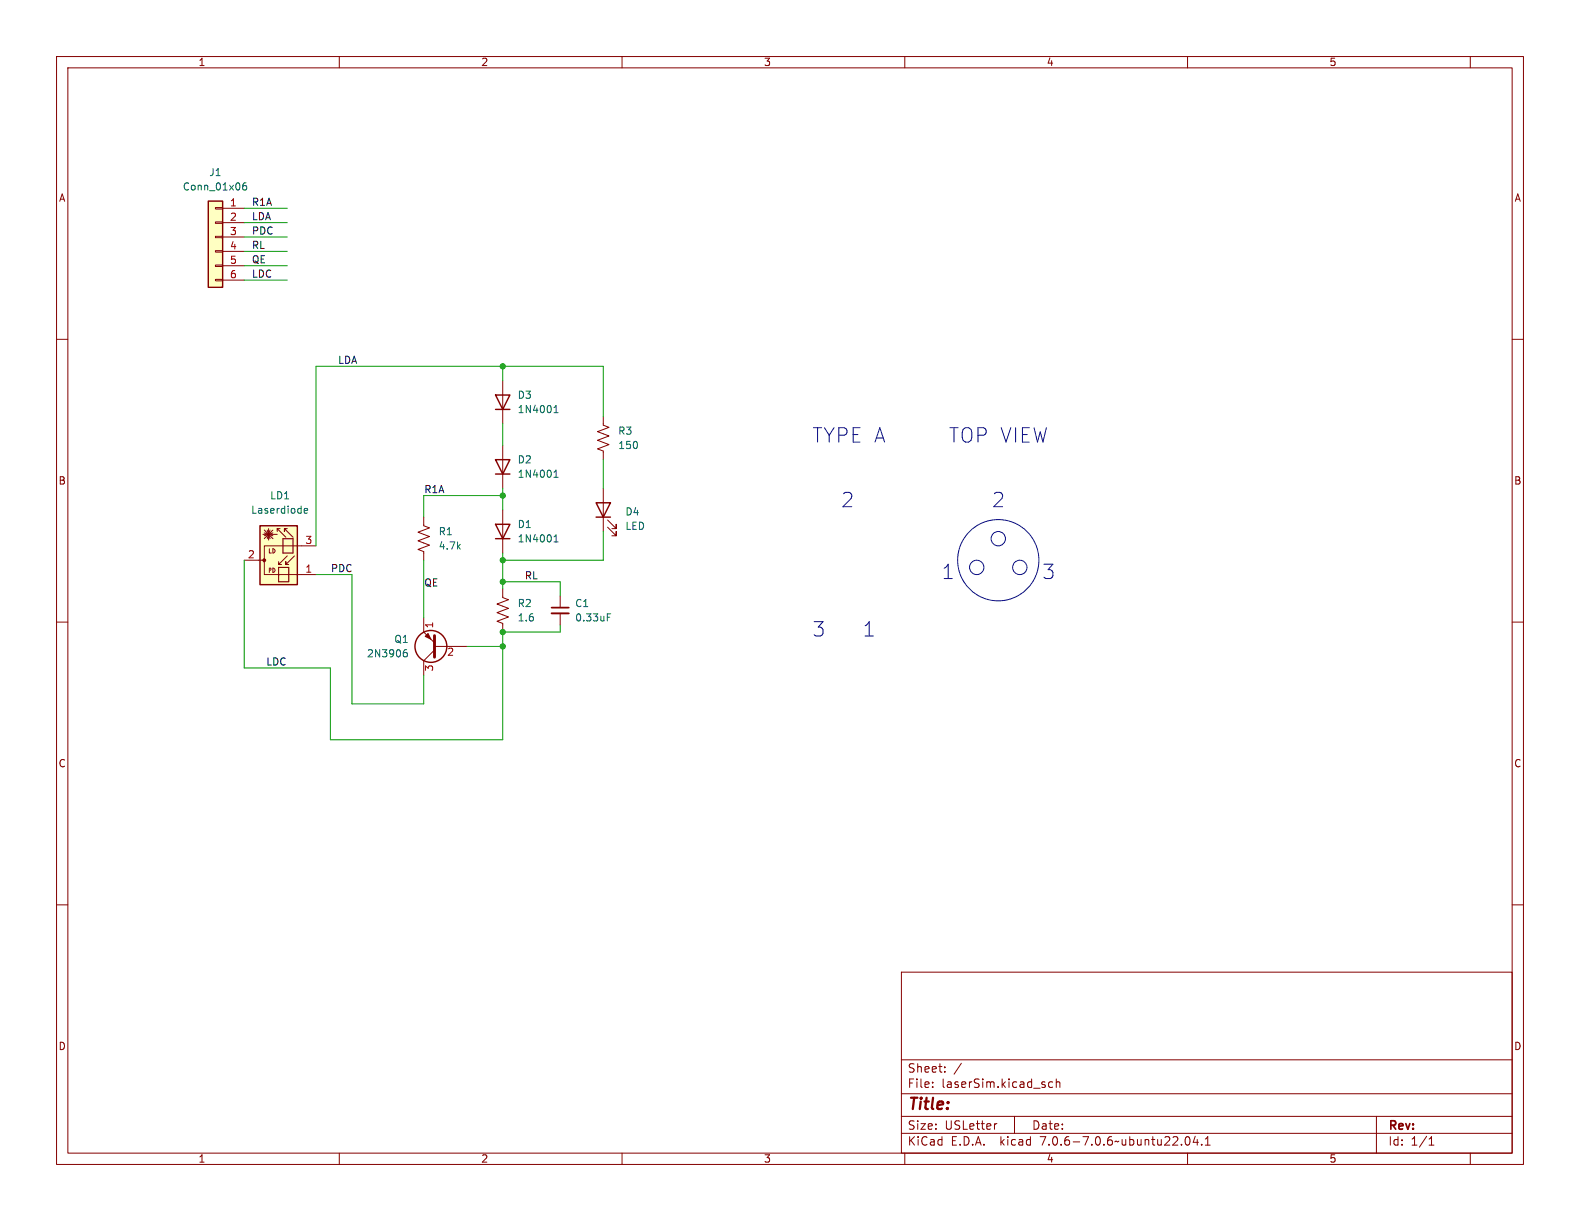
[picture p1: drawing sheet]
<svg xmlns="http://www.w3.org/2000/svg" width="279mm" height="216mm" viewBox="0 0 279 216" stroke-linecap="round" stroke-linejoin="round" font-family="sans-serif">
<g fill="none" stroke="#840000" stroke-width=".18">
<path d="M10 10h259.4v195.9h-259.4zM12 12h255.4v191.9h-255.4zM60 10v2M110 10v2M160 10v2M210 10v2M260 10v2M38.1 39.2h1.3v.3h-1.3zM38.1 36.7h1.3v.3h-1.3zM39.4 36.8h3.8M39.4 39.4h3.8M10 60h2"/>
<path d="M38.1 49.4h1.3v.3h-1.3zM38.1 46.9h1.3v.2h-1.3zM38.1 44.3h1.3v.3h-1.3zM38.1 41.8h1.3v.2h-1.3zM39.4 41.9h3.8M39.4 44.5h3.8M39.4 47h3.8M39.4 49.5h3.8M267.4 60h2M88.9 67.3v7.6M88.9 78.7v7.7M106.7 73.7v1.5l1 .4-2 .7 2 .8-2 .8 2 .7-2 .8 1 .4v1.5"/>
<path d="M43.2 99.1h3.5M46.5 94.5h2.5M46.7 94.2l1.6 .5M46.7 93.7l1.6 1.6M47.2 93.7l.6 1.6M47.5 93.5v2M47.6 97v.8h.4M47.8 93.7l-.6 1.6M48.3 97l.2 .2 .1 .2-.1 .3-.2 .1zM48.3 93.7l-1.6 1.6M48.3 94.2l-1.6 .5M49 94v-.5l1.5 1.5"/>
<path d="M49 93.5h.5M49.3 99.8h.5M50.8 98.3l-1.5 1.5v-.5M50.8 93.5h-.5v.5v-.5l1.5 1.5M52.1 98.3l-1.6 1.5v-.5v.5h.6M55.9 96.5h-9.2v5.1h9.2M74.9 91.4v1.6l1 .3-2 .8 2 .8-2 .7 2 .8-2 .8 1 .3v1.6M88.9 90.2v7.6M106.7 86.4v7.6M107.4 93.2l1.6 1.5v-.7v.7h-.8M107.4 91.9l1.6 1.6v-.8v.8h-.8M10 110h2"/>
<path d="M47.6 100.5v.7M47.8 100.5l.1 .1-.1 .2M48.3 100.5l.2 .1 .1 .2-.1 .3-.2 .1zM74.9 109.2v2.6l1.9 1.9M76.8 114.9l-1.9 1.9v2.6M76.8 114.3h5.7M88.9 104.1v1.6l1 .3-2 .8 2 .8-2 .7 2 .8-2 .8 1 .3v1.6M99.1 105.4v2M99.1 108.5v2M267.4 110h2M10 160h2M267.4 160h2"/>
<path d="M159.4 171.9h108v32h-108zM159.4 197.4h108M159.4 193.4h108M159.4 187.4h108M164.9 192.1v.2M164.9 191.4v.1M167.1 189.4v.2M167.1 188.7v.1M170 188l-1.3 1.9M176.3 198.7l-.3 .1M179.4 197.4v3M186.1 191.4l-.4-.1-.3 .3v.4l.2 .2h.5"/>
<path d="M186.8 191.4l.2-.1 .4 .1v.9M186.8 190.8v1.5M243.4 197.4v6.5M60 203.9v2M110 203.9v2M159.4 200.4h108M160 203.9v2M209.7 201.1l.2-.1a.81 .81 0 0 1 .6 .6 .81 .81 0 0 1-.3 .8l-.1 .1a.81 .81 0 0 1-.4-1.4zM210 203.9v2M211.4 200.9l-.4 1.1h.9M211.7 201.5v1M212.5 202.3v.2"/>
<path d="M213.1 202.5h.9M213.1 201.4l.5-.4v1.5M252.7 202.5h.9M252.7 201.4l.4-.4v1.5M260 203.9v2"/>
</g>
<g fill="none" stroke="#840000" stroke-width=".25">
<path d="M36.8 35.6h2.6v15.2h-2.6zM87.6 69.9h2.6l-1.3 2.5zM87.6 72.4h2.6M46 93h6.6v10.4h-6.6zM87.6 81.3h2.6l-1.3 2.5zM87.6 92.7h2.6l-1.3 2.6zM87.6 83.8h2.6M87.6 95.3h2.6M105.4 88.9h2.5l-1.2 2.5zM105.4 91.4h2.5"/>
<circle cx="76.2" cy="114.3" r="2.82"/>
</g>
<path d="M43.5 32.3l-.4 .1a.86 .86 0 0 0 0 1.2l.5-.1v-.4l-.2-.3-.4 .1-.1 .2M98 72.1l.3-.4v1.3M98 73h.7M53.8 90.3l.6-.1-.1-.2-.3-.1-.2 .2 .1 .6h.4M98 84.4h.7M98 83.5l.3-.4v1.3M98 94.9l.3-.3v1.2M98 95.8h.7M71.4 115.4h.4l.2 .2-.1 .5h-.5M71.9 114.9l-.4 .1M107.4 109.1h.4M107.4 108.5h.6" fill="none" stroke="#006464" stroke-width=".18"/>
<g fill="#ffffc2" stroke="#ffffc2" stroke-width=".18">
<path d="M46 93h6.6v10.4h-6.6z"/>
<path d="M36.8 35.6h2.6v15.2h-2.6z"/>
</g>
<path d="M50 95.3h1.8v2.5h-1.8zM49.3 100.3h1.8v2.6h-1.8z" fill="none" stroke="#840000" stroke-width=".2"/>
<g fill="#840000" stroke="#840000" stroke-width=".18">
<path d="M75.2 112.5l.5-.5 .5 1z"/>
<circle cx="46.7" cy="99.1" r=".25"/>
</g>
<path d="M76.8 112.4v3.8" fill="none" stroke="#840000" stroke-width=".51"/>
<path d="M97.5 108.5h3.1" fill="none" stroke="#840000" stroke-width=".33"/>
<path d="M97.5 107.4h3.1" fill="none" stroke="#840000" stroke-width=".3"/>
<g fill="none" stroke="#0000c2" stroke-width=".18">
<circle cx="176.5" cy="99.1" r="7.2"/>
<circle cx="176.5" cy="95.2" r="1.27"/>
<circle cx="172.7" cy="100.3" r="1.27"/>
<circle cx="180.3" cy="100.3" r="1.27"/>
</g>
<g fill="none" stroke="#009600" stroke-width=".18">
<path d="M43.2 36.8h7.6M43.2 39.4h7.6M43.2 49.5h7.6M43.2 41.9h7.6M43.2 47h7.6M43.2 44.5h7.6M88.9 64.8v2.5M88.9 74.9v3.8M106.7 73.7v-8.9h-50.8v31.7M43.2 99.1v19h15.2v12.7h30.5v-19h10.2v-1.3M74.9 99.1v10.1M88.9 86.4v3.8"/>
<path d="M88.9 97.8v6.3M88.9 87.6h-14v3.8M106.7 94v5.1h-17.8M106.7 81.3v5.1M55.9 101.6h6.3v22.9h12.7v-5.1M82.5 114.3h6.4M88.9 102.9h10.2v2.5"/>
</g>
<g fill="#009600" stroke="#009600" stroke-width=".18">
<circle cx="88.9" cy="64.8" r=".46"/>
<circle cx="88.9" cy="114.3" r=".46"/>
<circle cx="88.9" cy="111.8" r=".46"/>
<circle cx="88.9" cy="99.1" r=".46"/>
<circle cx="88.9" cy="87.6" r=".46"/>
<circle cx="88.9" cy="102.9" r=".46"/>
</g>
<g font-size="3.5" fill="#0000c2">
<text x="143.5" y="78.5">TYPE A</text>
<text x="167.6" y="78.5">TOP VIEW</text>
<text x="148.6" y="89.9">2</text>
<text x="175.3" y="89.9">2</text>
<text x="166.4" y="102.6">1</text>
<text x="184.1" y="102.6">3</text>
<text x="143.5" y="112.8">3</text>
<text x="152.4" y="112.8">1</text>
</g>
<text font-size="2.8" fill="#840000" x="160.4" y="196.8">Title:</text>
<g font-size="2.1" fill="#840000">
<text x="160.4" y="189.9">Sheet:</text>
<text x="160.4" y="192.6">File:</text>
<text x="166.5" y="192.6">laserSim.kicad_sch</text>
<text x="160.4" y="202.8">KiCad</text>
<text x="160.4" y="200">Size:</text>
<text x="167.1" y="200">USLetter</text>
<text x="168.1" y="202.8">E.D.A.</text>
<text x="177" y="202.8">kicad</text>
<text x="182.4" y="200">Date:</text>
<text x="184.2" y="202.8">7.0.6-7.0.6~ubuntu22.04.1</text>
<text x="245.4" y="200.2">Rev:</text>
<text x="245.4" y="202.8">Id:</text>
<text x="249.5" y="202.8">1/1</text>
</g>
<g font-size="1.8" fill="#840000">
<text x="35" y="11.9">1</text>
<text x="85" y="11.9">2</text>
<text x="135" y="11.9">3</text>
<text x="185" y="11.9">4</text>
<text x="235" y="11.9">5</text>
<text x="10.3" y="35.9">A</text>
<text x="267.7" y="35.9">A</text>
<text x="10.3" y="85.9">B</text>
<text x="267.7" y="85.9">B</text>
<text x="10.3" y="135.9">C</text>
<text x="267.7" y="135.9">C</text>
<text x="10.3" y="185.9">D</text>
<text x="267.7" y="185.9">D</text>
<text x="35" y="205.8">1</text>
<text x="85" y="205.8">2</text>
<text x="135" y="205.8">3</text>
<text x="185" y="205.8">4</text>
<text x="235" y="205.8">5</text>
</g>
<g font-size="1.8" fill="#006464">
<text x="32.2" y="33.9">Conn_01x06</text>
<text x="36.9" y="31.3">J1</text>
<text x="91.4" y="70.7">D3</text>
<text x="91.4" y="73.3">1N4001</text>
<text x="109.2" y="77.1">R3</text>
<text x="91.4" y="82.1">D2</text>
<text x="109.2" y="79.6">150</text>
<text x="47.7" y="88.5">LD1</text>
<text x="91.4" y="84.7">1N4001</text>
<text x="44.3" y="91">Laserdiode</text>
<text x="77.5" y="94.8">R1</text>
<text x="91.4" y="93.6">D1</text>
<text x="110.5" y="91.4">D4</text>
<text x="110.5" y="93.9">LED</text>
<text x="77.5" y="97.4">4.7k</text>
<text x="91.4" y="96.1">1N4001</text>
<text x="91.4" y="107.5">R2</text>
<text x="101.6" y="107.5">C1</text>
<text x="69.6" y="113.9">Q1</text>
<text x="91.4" y="110.1">1.6</text>
<text x="101.6" y="110.1">0.33uF</text>
<text x="64.8" y="116.4">2N3906</text>
</g>
<g font-size="1.8" fill="#a90000">
<text x="40.6" y="36.6">1</text>
<text x="40.6" y="39.1">2</text>
<text x="40.6" y="41.7">3</text>
<text x="40.6" y="44.2">4</text>
<text x="40.6" y="46.7">5</text>
<text x="40.6" y="49.3">6</text>
<text x="43.7" y="98.8">2</text>
<text x="53.9" y="101.3">1</text>
<text x="53.9" y="96.3">3</text>
<text x="76.9" y="111.2" transform="rotate(-90 76.9 111.2)">1</text>
<text x="76.9" y="118.8" transform="rotate(-90 76.9 118.8)">3</text>
<text x="79" y="116.3">2</text>
</g>
<g font-size="1.8" fill="#0f0f0f">
<text x="44.4" y="41.6">PDC</text>
<text x="44.4" y="39">LDA</text>
<text x="44.4" y="36.5">R1A</text>
<text x="44.4" y="46.6">QE</text>
<text x="44.4" y="44.1">RL</text>
<text x="44.4" y="49.2">LDC</text>
<text x="59.7" y="64.4">LDA</text>
<text x="74.9" y="87.3">R1A</text>
<text x="58.4" y="101.3">PDC</text>
<text x="74.9" y="103.8">QE</text>
<text x="92.7" y="102.5">RL</text>
<text x="47" y="117.8">LDC</text>
</g>
</svg>
